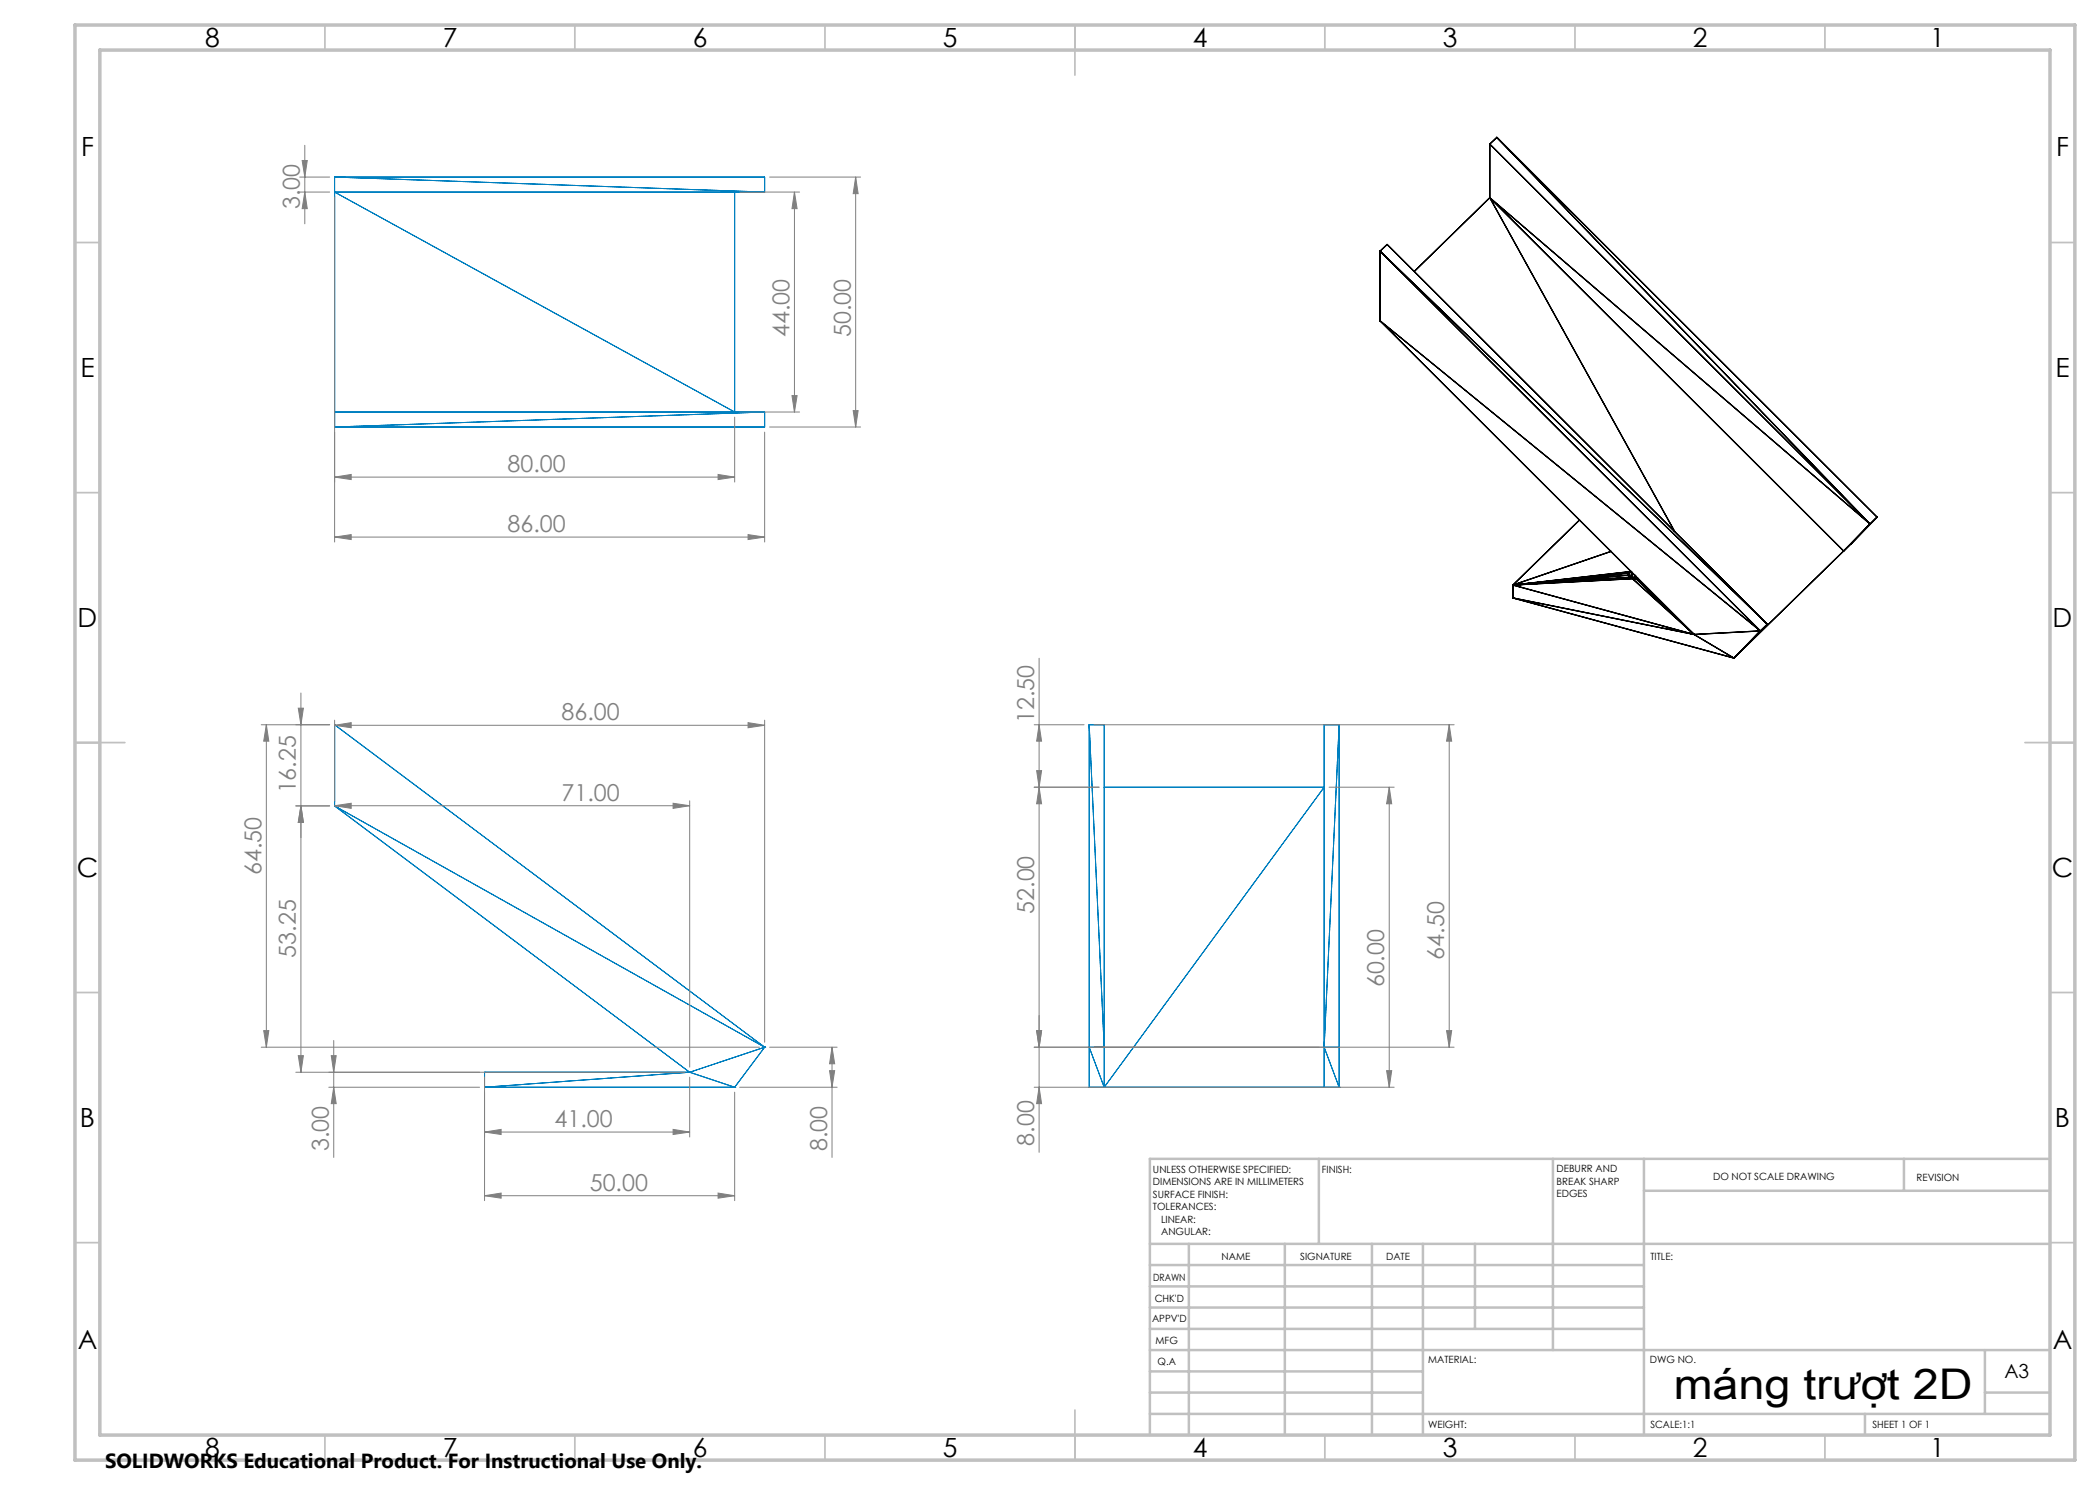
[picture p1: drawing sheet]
<svg xmlns="http://www.w3.org/2000/svg" width="420mm" height="297mm" viewBox="0 0 420 297" stroke-linecap="round" stroke-linejoin="round" font-family="sans-serif">
<g fill="none" stroke="#0080c0" stroke-width=".2">
<path d="M66.9 35.4h.1M66.9 38.4h.1M66.9 35.4v50M66.9 38.4l80 44v-44M66.9 35.4h86v3M66.9 38.4h86M66.9 35.4l86 3M66.9 82.4h.1M66.9 85.4h.1M66.9 82.4h86M152.9 82.4v3h-86M152.9 82.4l-86 3"/>
<path d="M66.9 145h.1M66.9 145l86 64.4M66.9 145v16.2M217.8 145l3 64.4h-3l3 8M217.8 145h3v72.4M217.8 145v72.4M220.8 157.4h44l-44 60M267.8 145v72.4M267.8 145h-3v72.4M267.8 145l-3 64.4M66.9 161.2h.1M66.9 161.2l71 53.3"/>
<path d="M66.9 161.2l86 48.2M96.9 214.5h.1M96.9 217.4h.1M96.9 214.5v2.9M96.9 214.5h41M96.9 217.4h50M137.9 214.5h.1M137.9 214.5l-41 2.9M137.9 214.5l9 2.9M146.9 217.4h.1M152.9 209.4h.1M152.9 209.4l-6 8"/>
<path d="M152.9 209.4l-15 5.1M217.8 217.4h.1M217.8 217.4h50M264.8 209.4h3M264.8 209.4l3 8M267.8 217.4h.1"/>
</g>
<g fill="none" stroke="#000" stroke-width=".25">
<path d="M298 39.5l36.9 66.8M298 39.5l-15.1 14.8M298 39.5l70.7 70.7 6.7-6.8M298 39.5l76 65.3M298 28.8l76 76M298 28.8v10.7M299.4 27.5l76 75.9M299.4 27.5l-1.4 1.3M299.4 27.5l74.6 77.3M276 50.2l77.5 74.6M276 50.2l76.1 76M276 50.2l1.4-1.3 76.1 75.9"/>
<path d="M276 50.2v14M276 64.2l62.8 62.7M276 64.2l76.1 62M302.6 117v2.6M302.6 117l36.2 9.9M302.6 119.6l44.2 12M302.6 119.6l36.2 7.3M315.9 104l-13.3 13M322.2 110.3l-19.6 6.7M325.6 115l-23 2M325.6 115l.3 .5M325.8 114.6l-23.2 2.4"/>
<path d="M325.8 114.6l-.2 .4M325.8 114.6v.7M325.8 114.6v.8M325.9 115.5l-23.3 1.5M325.9 115.5l.6 .2M326.2 114.3l-23.6 2.7M326.3 114.4l-.5 .2M326.4 114.4l-.3 1.2M326.4 114.5v1.2M326.5 115.7l-23.9 1.3M326.5 115.7l12.3 11.2M326.5 115.7l.8 .1"/>
<path d="M327 115l-.3 .8M327.2 115.2v.6M327.3 115.8l11.5 11.1M327.6 115.6l-.1 .2M327.7 115.8h-.4M374 104.8l-3.9 4-23.3 22.8M375.4 103.4l-1.4 1.4M338.8 126.9l8 4.7M352.1 126.2l-5.3 5.4M352.1 126.2l-13.3 .7M353.5 124.8l-5.3 5.4 3.9-4M353.5 124.8l-1.4 1.4"/>
</g>
<path d="M60.2 138.6v28.9M59.2 145h6.7M59.7 141.6h1l-.5 3.4zM59.2 161.2h6.7" fill="none" stroke="#808080" stroke-width=".2"/>
<g fill="none" stroke="#c0c0c0" stroke-width=".35">
<path d="M65 5v5M115 5v5M165 5v5M215 5v10M265 5v5M315 5v5M365 5v5M15 48.5h5M410 48.5h5M15 98.5h5M410 98.5h5M15 148.5h10"/>
<path d="M405 148.5h10M15 198.5h5M410 198.5h5M15 248.5h5M410 248.5h5M65 287v5M115 287v5M165 287v5M215 282v10M265 287v5M315 287v5M365 287v5"/>
</g>
<g fill="none" stroke="#c0c0c0" stroke-width=".5">
<path d="M263.8 231.8v17M310.6 231.8v38.2M328.8 231.8v55.2M328.8 238.2h81.2M380.8 231.8v6.4M410 231.8h-180v55.2M230 248.8h180M230 257.3h98.8M230 253h98.8M237.8 248.8v38.2M257 248.8v38.2M274.4 248.8v38.2"/>
<path d="M284.6 248.8v38.2M295 248.8v17M230 265.8h98.8M230 261.5h98.8M230 278.5h54.6M230 274.3h54.6M230 270h180M397 278.5h13M397 270v12.8M230 282.8h180M373 282.8v4.2"/>
</g>
<path d="M15 5h400v287h-400zM20 10h390v277h-390z" fill="none" stroke="#c0c0c0" stroke-width=".7"/>
<path d="M59.7 141.6h1l-.5 3.4z" fill="#808080"/>
<path d="M60.2 161.2l.5 3.3h-1z" fill="none" stroke="#808080" stroke-width=".2"/>
<path d="M60.2 161.2l.5 3.3h-1z" fill="#808080"/>
<path d="M65.8 214.5h30.1M65.8 217.4h30.1M66.3 211.1h.9l-.5 3.4zM66.7 208.1v23.4" fill="none" stroke="#808080" stroke-width=".2"/>
<path d="M66.3 211.1h.9l-.5 3.4z" fill="#808080"/>
<path d="M66.7 217.4l.5 3.3h-.9z" fill="none" stroke="#808080" stroke-width=".2"/>
<path d="M66.7 217.4l.5 3.3h-.9z" fill="#808080"/>
<path d="M59.2 161.2h6.7M60.2 161.2v53.3M59.2 214.5h77.7M59.7 211.1h1l-.5 3.4z" fill="none" stroke="#808080" stroke-width=".2"/>
<path d="M59.7 211.1h1l-.5 3.4z" fill="#808080"/>
<path d="M60.2 161.2l.5 3.3h-1z" fill="none" stroke="#808080" stroke-width=".2"/>
<path d="M60.2 161.2l.5 3.3h-1z" fill="#808080"/>
<path d="M66.9 160.2h.1M66.9 161.1h71M134.6 160.7l3.3 .4-3.3 .6zM137.9 160.2v53.2" fill="none" stroke="#808080" stroke-width=".2"/>
<path d="M134.6 160.7l3.3 .4-3.3 .6z" fill="#808080"/>
<path d="M66.9 161.1l3.3-.4v1z" fill="none" stroke="#808080" stroke-width=".2"/>
<path d="M66.9 161.1l3.3-.4v1z" fill="#808080"/>
<path d="M66.9 145.1l3.3-.6v1.1zM66.9 144v16.2M66.9 145.1h86M152.9 144v64.5" fill="none" stroke="#808080" stroke-width=".2"/>
<path d="M66.9 145.1l3.3-.6v1.1z" fill="#808080"/>
<path d="M149.6 144.5l3.3 .6-3.3 .5z" fill="none" stroke="#808080" stroke-width=".2"/>
<path d="M149.6 144.5l3.3 .6-3.3 .5z" fill="#808080"/>
<path d="M52.2 145h13.7M53.3 145l.5 3.2h-1.1zM53.3 145v64.4M52.2 209.4h99.7" fill="none" stroke="#808080" stroke-width=".2"/>
<path d="M53.3 145l.5 3.2h-1.1z" fill="#808080"/>
<path d="M52.7 206.1h1.1l-.5 3.3z" fill="none" stroke="#808080" stroke-width=".2"/>
<path d="M52.7 206.1h1.1l-.5 3.3z" fill="#808080"/>
<path d="M147.9 217.4h19.5M153.9 209.4h13.5M166.4 209.4l.5 3.4h-1zM166.4 209.4v22.1" fill="none" stroke="#808080" stroke-width=".2"/>
<path d="M166.4 209.4l.5 3.4h-1z" fill="#808080"/>
<path d="M165.9 214.1h1l-.5 3.3z" fill="none" stroke="#808080" stroke-width=".2"/>
<path d="M165.9 214.1h1l-.5 3.3z" fill="#808080"/>
<path d="M96.9 215.4v12M137.9 215.4v12M96.9 226.4l3.3-.5v1zM96.9 226.4h41" fill="none" stroke="#808080" stroke-width=".2"/>
<path d="M96.9 226.4l3.3-.5v1z" fill="#808080"/>
<path d="M134.6 225.9l3.3 .5-3.3 .5z" fill="none" stroke="#808080" stroke-width=".2"/>
<path d="M134.6 225.9l3.3 .5-3.3 .5z" fill="#808080"/>
<path d="M96.9 218.4v21.7M146.9 218.4v21.7M96.9 239.1l3.3-.5v1zM96.9 239.1h50" fill="none" stroke="#808080" stroke-width=".2"/>
<path d="M96.9 239.1l3.3-.5v1z" fill="#808080"/>
<path d="M143.6 238.6l3.3 .5-3.3 .5z" fill="none" stroke="#808080" stroke-width=".2"/>
<path d="M143.6 238.6l3.3 .5-3.3 .5z" fill="#808080"/>
<path d="M147.9 38.4h12M158.9 38.4l.5 3.3h-1zM158.9 38.4v44M147.9 82.4h12" fill="none" stroke="#808080" stroke-width=".2"/>
<path d="M158.9 38.4l.5 3.3h-1z" fill="#808080"/>
<path d="M158.4 79.1h1l-.5 3.3z" fill="none" stroke="#808080" stroke-width=".2"/>
<path d="M158.4 79.1h1l-.5 3.3z" fill="#808080"/>
<path d="M153.9 35.4h18.2M171.1 35.4l.5 3.3h-1zM171.1 35.4v50M153.9 85.4h18.2" fill="none" stroke="#808080" stroke-width=".2"/>
<path d="M171.1 35.4l.5 3.3h-1z" fill="#808080"/>
<path d="M170.6 82.1h1l-.5 3.3z" fill="none" stroke="#808080" stroke-width=".2"/>
<path d="M170.6 82.1h1l-.5 3.3z" fill="#808080"/>
<path d="M59.9 35.4h6M59.9 38.4h6M60.4 32.1h1.1l-.5 3.3zM61 29.1v15.7" fill="none" stroke="#808080" stroke-width=".2"/>
<path d="M60.4 32.1h1.1l-.5 3.3z" fill="#808080"/>
<path d="M61 38.4l.5 3.3h-1.1z" fill="none" stroke="#808080" stroke-width=".2"/>
<path d="M61 38.4l.5 3.3h-1.1z" fill="#808080"/>
<path d="M66.9 39.4v57M66.9 95.4h80M143.6 94.9l3.3 .5-3.3 .5zM146.9 83.4v13" fill="none" stroke="#808080" stroke-width=".2"/>
<path d="M143.6 94.9l3.3 .5-3.3 .5z" fill="#808080"/>
<path d="M66.9 95.4l3.3-.5v1z" fill="none" stroke="#808080" stroke-width=".2"/>
<path d="M66.9 95.4l3.3-.5v1z" fill="#808080"/>
<path d="M66.9 86.4v22M152.9 86.4v22M66.9 107.4h86M149.6 106.9l3.3 .5-3.3 .5z" fill="none" stroke="#808080" stroke-width=".2"/>
<path d="M149.6 106.9l3.3 .5-3.3 .5z" fill="#808080"/>
<path d="M66.9 107.4l3.3-.5v1z" fill="none" stroke="#808080" stroke-width=".2"/>
<path d="M66.9 107.4l3.3-.5v1z" fill="#808080"/>
<path d="M206.8 217.4h60M206.8 209.4h60M207.8 217.4l.5 3.3h-1zM207.8 203.1v27.4" fill="none" stroke="#808080" stroke-width=".2"/>
<path d="M207.8 217.4l.5 3.3h-1z" fill="#808080"/>
<path d="M207.3 206.1h1l-.5 3.3z" fill="none" stroke="#808080" stroke-width=".2"/>
<path d="M207.3 206.1h1l-.5 3.3z" fill="#808080"/>
<path d="M207.8 131.7v25.7M206.8 157.4h13M206.8 145h10M207.3 154.1h1l-.5 3.3z" fill="none" stroke="#808080" stroke-width=".2"/>
<path d="M207.3 154.1h1l-.5 3.3z" fill="#808080"/>
<path d="M207.8 145l.5 3.2h-1z" fill="none" stroke="#808080" stroke-width=".2"/>
<path d="M207.8 145l.5 3.2h-1z" fill="#808080"/>
<path d="M206.8 157.4h13M207.8 157.4l.5 3.4h-1zM207.8 157.4v52M206.8 209.4h57" fill="none" stroke="#808080" stroke-width=".2"/>
<path d="M207.8 157.4l.5 3.4h-1z" fill="#808080"/>
<path d="M207.3 206.1h1l-.5 3.3z" fill="none" stroke="#808080" stroke-width=".2"/>
<path d="M207.3 206.1h1l-.5 3.3z" fill="#808080"/>
<path d="M218.8 145h72M289.8 145l.5 3.2h-1zM289.8 145v64.4M218.8 209.4h72" fill="none" stroke="#808080" stroke-width=".2"/>
<path d="M289.8 145l.5 3.2h-1z" fill="#808080"/>
<path d="M289.3 206.1h1l-.5 3.3z" fill="none" stroke="#808080" stroke-width=".2"/>
<path d="M289.3 206.1h1l-.5 3.3z" fill="#808080"/>
<path d="M265.8 157.4h13M277.8 157.4v60M221.8 217.4h57M277.3 214.1h1l-.5 3.3z" fill="none" stroke="#808080" stroke-width=".2"/>
<path d="M277.3 214.1h1l-.5 3.3z" fill="#808080"/>
<path d="M277.8 157.4l.5 3.4h-1z" fill="none" stroke="#808080" stroke-width=".2"/>
<path d="M277.8 157.4l.5 3.4h-1z" fill="#808080"/>
<text font-size="8.5" x="334.7" y="279.7">máng trượt 2D</text>
<g font-size="5.3">
<text x="41" y="9.5">8</text>
<text x="88.5" y="9.5">7</text>
<text x="138.5" y="9.5">6</text>
<text x="188.5" y="9.5">5</text>
<text x="238.5" y="9.5">4</text>
<text x="288.5" y="9.5">3</text>
<text x="338.5" y="9.5">2</text>
<text x="386" y="9.5">1</text>
<text x="16.2" y="31.2">F</text>
<text x="411.2" y="31.2">F</text>
<text x="16.1" y="75.5">E</text>
<text x="411.1" y="75.5">E</text>
<text x="15.5" y="125.5">D</text>
<text x="410.5" y="125.5">D</text>
<text x="15.4" y="175.5">C</text>
<text x="410.4" y="175.5">C</text>
<text x="16" y="225.5">B</text>
<text x="411" y="225.5">B</text>
<text x="15.5" y="269.7">A</text>
<text x="410.5" y="269.7">A</text>
<text x="41" y="291.5">8</text>
<text x="88.5" y="291.5">7</text>
<text x="138.5" y="291.5">6</text>
<text x="188.5" y="291.5">5</text>
<text x="238.5" y="291.5">4</text>
<text x="288.5" y="291.5">3</text>
<text x="338.5" y="291.5">2</text>
<text x="386" y="291.5">1</text>
</g>
<g font-size="4.7" fill="#808080">
<text x="59.9" y="41.8" transform="rotate(-90 59.9 41.8)">3.00</text>
<text x="157.9" y="67.5" transform="rotate(-90 157.9 67.5)">44.00</text>
<text x="170.1" y="67.5" transform="rotate(-90 170.1 67.5)">50.00</text>
<text x="101.5" y="94.4">80.00</text>
<text x="101.5" y="106.4">86.00</text>
<text x="112.3" y="144">86.00</text>
<text x="206.8" y="144.6" transform="rotate(-90 206.8 144.6)">12.50</text>
<text x="59.2" y="158.7" transform="rotate(-90 59.2 158.7)">16.25</text>
<text x="112.3" y="160.1">71.00</text>
<text x="52.3" y="175" transform="rotate(-90 52.3 175)">64.50</text>
<text x="206.8" y="182.8" transform="rotate(-90 206.8 182.8)">52.00</text>
<text x="59.2" y="191.5" transform="rotate(-90 59.2 191.5)">53.25</text>
<text x="288.8" y="191.9" transform="rotate(-90 288.8 191.9)">64.50</text>
<text x="276.8" y="197.5" transform="rotate(-90 276.8 197.5)">60.00</text>
<text x="110.9" y="225.4">41.00</text>
<text x="65.8" y="230.2" transform="rotate(-90 65.8 230.2)">3.00</text>
<text x="165.4" y="230.2" transform="rotate(-90 165.4 230.2)">8.00</text>
<text x="206.8" y="229.1" transform="rotate(-90 206.8 229.1)">8.00</text>
<text x="118" y="238.1">50.00</text>
</g>
<text font-size="4.1" x="21" y="293.7">SOLIDWORKS Educational Product. For Instructional Use Only.</text>
<text font-size="3.9" x="400.9" y="275.5">A3</text>
<g font-size="2">
<text x="230.6" y="234.6">UNLESS OTHERWISE SPECIFIED:</text>
<text x="230.6" y="237.1">DIMENSIONS ARE IN MILLIMETERS</text>
<text x="230.6" y="239.6">SURFACE FINISH:</text>
<text x="264.4" y="234.6">FINISH:</text>
<text x="311.3" y="234.5">DEBURR AND</text>
<text x="311.3" y="237">BREAK SHARP</text>
<text x="311.3" y="239.5">EDGES</text>
<text x="342.6" y="236">DO NOT SCALE DRAWING</text>
<text x="383.3" y="236.2">REVISION</text>
<text x="230.6" y="242.1">TOLERANCES:</text>
<text x="232.2" y="244.6">LINEAR:</text>
<text x="232.2" y="247.1">ANGULAR:</text>
<text x="244.3" y="252">NAME</text>
<text x="260" y="251.9">SIGNATURE</text>
<text x="277.2" y="251.9">DATE</text>
<text x="330.1" y="251.9">TITLE:</text>
<text x="230.6" y="256.1">DRAWN</text>
<text x="230.9" y="260.3">CHK'D</text>
<text x="230.4" y="264.4">APPV'D</text>
<text x="231.1" y="268.8">MFG</text>
<text x="231.5" y="273">Q.A</text>
<text x="285.6" y="272.5">MATERIAL:</text>
<text x="330" y="272.5">DWG NO.</text>
<text x="285.6" y="285.5">WEIGHT:</text>
<text x="330.1" y="285.6">SCALE:1:1</text>
<text x="374.5" y="285.6">SHEET 1 OF 1</text>
</g>
</svg>
